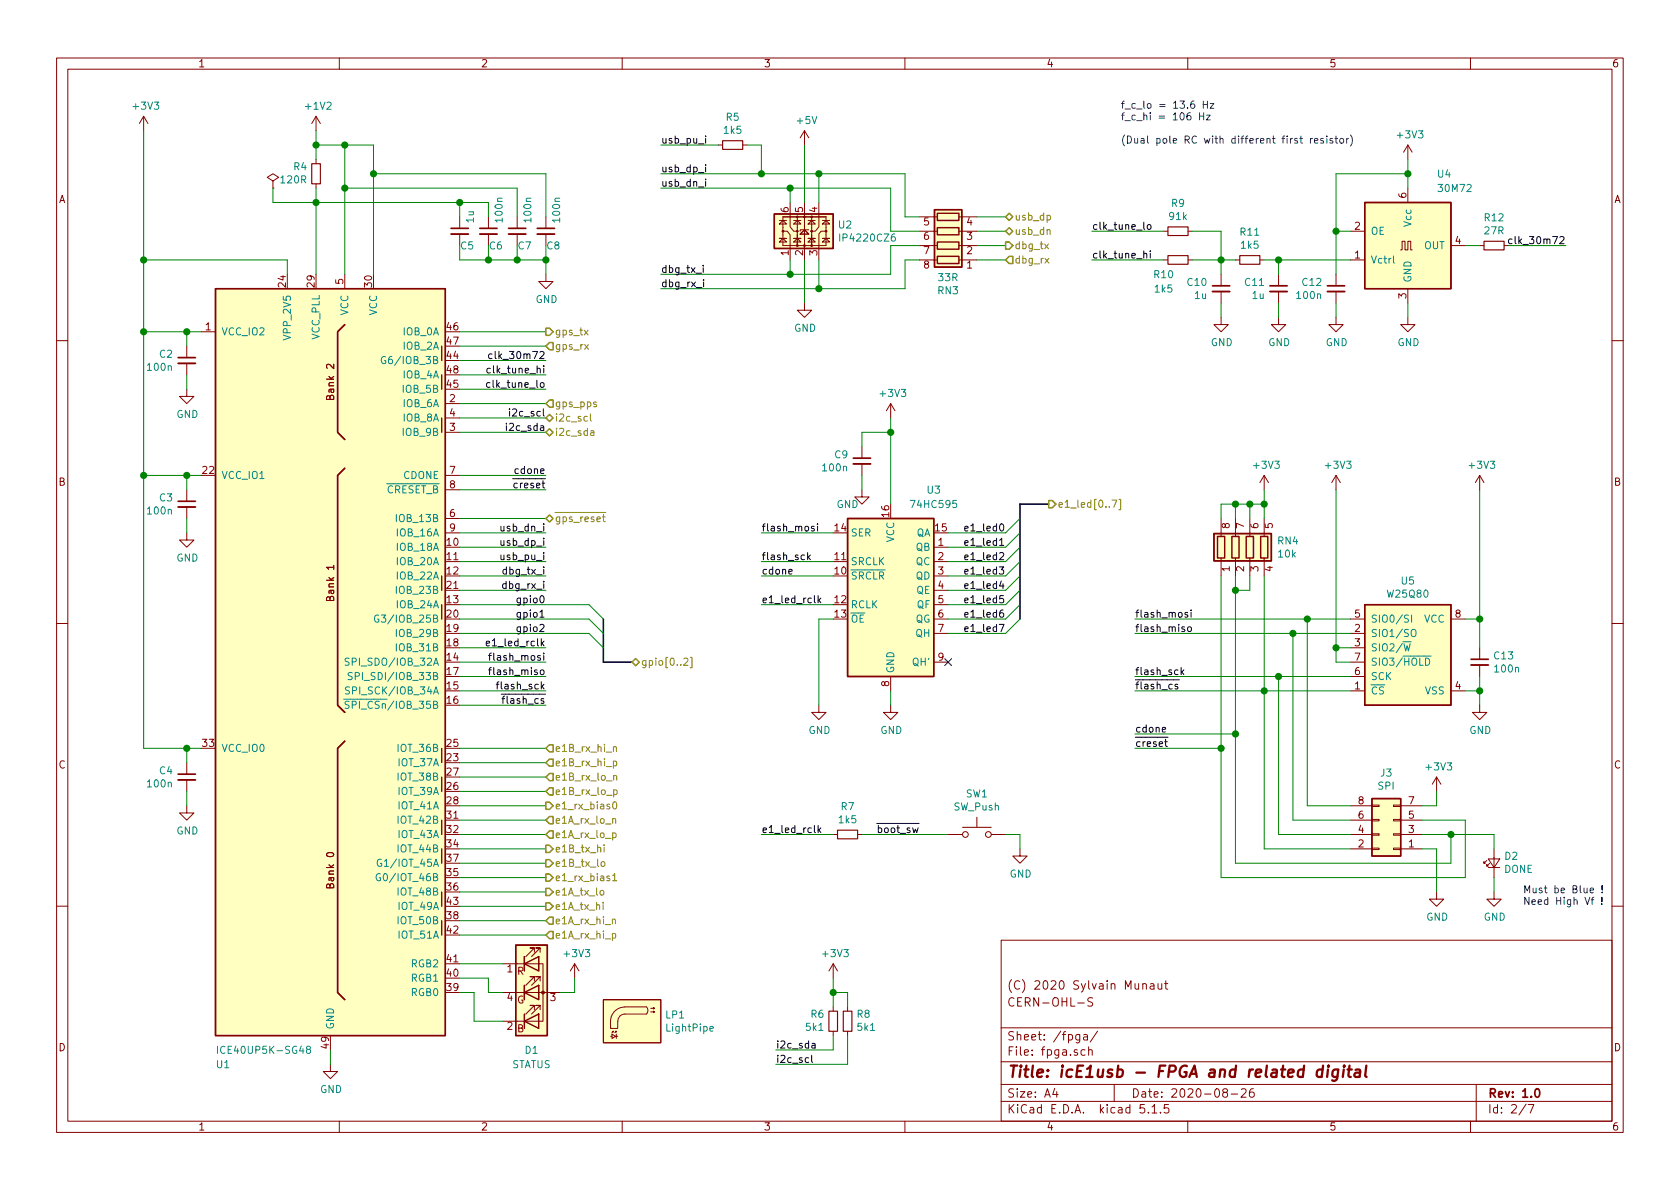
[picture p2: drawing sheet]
EESchema Schematic File Version 4
EELAYER 30 0
EELAYER END
$Descr A4 11693 8268
encoding utf-8
Sheet 2 7
Title "icE1usb - FPGA and related digital"
Date "2020-08-26"
Rev "1.0"
Comp ""
Comment1 "CERN-OHL-S"
Comment2 "(C) 2020 Sylvain Munaut"
Comment3 ""
Comment4 ""
$EndDescr
$Comp
L power:GND #PWR014
U 1 1
P 2300 7400
F 0 "#PWR014" H 2300 7150 50  0001 C CNN
F 1 "GND" H 2305 7227 50  0000 C CNN
F 2 "" H 2300 7400 50  0001 C CNN
F 3 "" H 2300 7400 50  0001 C CNN
	1    2300 7400
	1    0    0    -1  
$EndComp
$Comp
L s47-chips:ICE40UP5K-SG48 U1
U 1 1
P 2300 4600
F 0 "U1" H 1500 1800 50  0000 L CNN
F 1 "ICE40UP5K-SG48" H 1500 1900 50  0000 L CNN
F 2 "Package_DFN_QFN:QFN-48-1EP_7x7mm_P0.5mm_EP5.3x5.3mm" H 2300 1550 50  0001 C CNN
F 3 "" H 2600 6100 50  0001 C CNN
	1    2300 4600
	1    0    0    -1  
$EndComp
Wire Wire Line
	2300 7400 2300 7300
$Comp
L s47-chips:SPI_FLASH_8P U5
U 1 1
P 9800 4500
F 0 "U5" H 9800 4967 50  0000 C CNN
F 1 "W25Q80" H 9800 4876 50  0000 C CNN
F 2 "Package_SO:SOIC-8_3.9x4.9mm_P1.27mm" H 9800 4500 50  0001 C CNN
F 3 "" H 9800 4500 50  0001 C CNN
F 4 "W25Q80DVSNIG" H 9800 4500 50  0001 C CNN "MPN"
	1    9800 4500
	1    0    0    -1  
$EndComp
$Comp
L s47-device:LED_RBAG D?
U 1 1
P 3700 6900
AR Path="/5F27ACE7" Ref="D?"  Part="1" 
AR Path="/5F1321E5/5F27ACE7" Ref="D1"  Part="1" 
F 0 "D1" H 3700 6500 50  0000 C CNN
F 1 "STATUS" H 3700 6400 50  0000 C CNN
F 2 "s47-device:LED_RGB_2020" H 3700 6850 50  0001 C CNN
F 3 "~" H 3700 6850 50  0001 C CNN
	1    3700 6900
	1    0    0    -1  
$EndComp
$Comp
L s47-misc:LightPipe LP?
U 1 1
P 4400 7100
AR Path="/5F27BDD2" Ref="LP?"  Part="1" 
AR Path="/5F1321E5/5F27BDD2" Ref="LP1"  Part="1" 
F 0 "LP1" H 4628 7146 50  0000 L CNN
F 1 "LightPipe" H 4628 7055 50  0000 L CNN
F 2 "s47-misc:LUMEX_LPF-C011303S" H 4400 7100 50  0001 C CNN
F 3 "" H 4400 7100 50  0001 C CNN
	1    4400 7100
	1    0    0    -1  
$EndComp
$Comp
L Switch:SW_Push SW?
U 1 1
P 6800 5800
AR Path="/5F27D351" Ref="SW?"  Part="1" 
AR Path="/5F1321E5/5F27D351" Ref="SW1"  Part="1" 
F 0 "SW1" H 6800 6085 50  0000 C CNN
F 1 "SW_Push" H 6800 5994 50  0000 C CNN
F 2 "s47-misc:SW_HYP_1TS003B" H 6800 6000 50  0001 C CNN
F 3 "~" H 6800 6000 50  0001 C CNN
	1    6800 5800
	-1   0    0    -1  
$EndComp
$Comp
L s47-device:VCXO_6_TUNE_OE U?
U 1 1
P 9800 1700
AR Path="/5F27DF04" Ref="U?"  Part="1" 
AR Path="/5F1321E5/5F27DF04" Ref="U4"  Part="1" 
F 0 "U4" H 10000 2200 50  0000 L CNN
F 1 "30M72" H 10000 2100 50  0000 L CNN
F 2 "s47-misc:Oscillator_SMD_VCXO-6Pin_7.0x5.0mm_P2.54mm" H 9800 1700 50  0001 C CNN
F 3 "" H 9800 1700 50  0001 C CNN
	1    9800 1700
	1    0    0    -1  
$EndComp
$Comp
L power:+3V3 #PWR016
U 1 1
P 4000 6800
F 0 "#PWR016" H 4000 6650 50  0001 C CNN
F 1 "+3V3" H 4015 6973 50  0000 C CNN
F 2 "" H 4000 6800 50  0001 C CNN
F 3 "" H 4000 6800 50  0001 C CNN
	1    4000 6800
	1    0    0    -1  
$EndComp
Wire Wire Line
	4000 6800 4000 6900
Wire Wire Line
	4000 6900 3900 6900
Wire Wire Line
	3400 6800 3400 6900
Wire Wire Line
	3400 6900 3500 6900
Wire Wire Line
	3200 6900 3300 6900
Wire Wire Line
	3300 6900 3300 7100
Wire Wire Line
	3300 7100 3500 7100
$Comp
L power:+3V3 #PWR09
U 1 1
P 1000 900
F 0 "#PWR09" H 1000 750 50  0001 C CNN
F 1 "+3V3" H 1015 1073 50  0000 C CNN
F 2 "" H 1000 900 50  0001 C CNN
F 3 "" H 1000 900 50  0001 C CNN
	1    1000 900 
	1    0    0    -1  
$EndComp
Wire Wire Line
	3200 6700 3500 6700
Wire Wire Line
	3200 6800 3400 6800
$Comp
L power:GND #PWR010
U 1 1
P 1300 2700
F 0 "#PWR010" H 1300 2450 50  0001 C CNN
F 1 "GND" H 1305 2527 50  0000 C CNN
F 2 "" H 1300 2700 50  0001 C CNN
F 3 "" H 1300 2700 50  0001 C CNN
	1    1300 2700
	1    0    0    -1  
$EndComp
Wire Wire Line
	1300 2600 1300 2700
$Comp
L Device:C_Small C3
U 1 1
P 1300 3500
F 0 "C3" H 1392 3546 50  0000 L CNN
F 1 "100n" H 1392 3455 50  0000 L CNN
F 2 "Capacitor_SMD:C_0603_1608Metric" H 1300 3500 50  0001 C CNN
F 3 "~" H 1300 3500 50  0001 C CNN
	1    1300 3500
	-1   0    0    -1  
$EndComp
$Comp
L Device:C_Small C4
U 1 1
P 1300 5400
F 0 "C4" H 1392 5446 50  0000 L CNN
F 1 "100n" H 1392 5355 50  0000 L CNN
F 2 "Capacitor_SMD:C_0603_1608Metric" H 1300 5400 50  0001 C CNN
F 3 "~" H 1300 5400 50  0001 C CNN
	1    1300 5400
	-1   0    0    -1  
$EndComp
$Comp
L power:GND #PWR011
U 1 1
P 1300 3700
F 0 "#PWR011" H 1300 3450 50  0001 C CNN
F 1 "GND" H 1305 3527 50  0000 C CNN
F 2 "" H 1300 3700 50  0001 C CNN
F 3 "" H 1300 3700 50  0001 C CNN
	1    1300 3700
	1    0    0    -1  
$EndComp
$Comp
L power:GND #PWR012
U 1 1
P 1300 5600
F 0 "#PWR012" H 1300 5350 50  0001 C CNN
F 1 "GND" H 1305 5427 50  0000 C CNN
F 2 "" H 1300 5600 50  0001 C CNN
F 3 "" H 1300 5600 50  0001 C CNN
	1    1300 5600
	1    0    0    -1  
$EndComp
Wire Wire Line
	1300 5500 1300 5600
Wire Wire Line
	1400 5200 1300 5200
Wire Wire Line
	1300 5200 1300 5300
Wire Wire Line
	1400 3300 1300 3300
Wire Wire Line
	1300 3300 1300 3400
Wire Wire Line
	1300 3600 1300 3700
Wire Wire Line
	1000 5200 1300 5200
Connection ~ 1300 5200
Wire Wire Line
	1000 3300 1300 3300
Connection ~ 1000 3300
Wire Wire Line
	1000 3300 1000 5200
Connection ~ 1300 3300
Wire Wire Line
	1400 2300 1300 2300
Connection ~ 1000 2300
Wire Wire Line
	1000 2300 1000 3300
Wire Wire Line
	1300 2300 1300 2400
Connection ~ 1300 2300
Wire Wire Line
	1300 2300 1000 2300
Wire Wire Line
	2000 1900 2000 1800
Wire Wire Line
	2000 1800 1000 1800
Connection ~ 1000 1800
Wire Wire Line
	1000 1800 1000 2300
$Comp
L power:+1V2 #PWR013
U 1 1
P 2200 900
F 0 "#PWR013" H 2200 750 50  0001 C CNN
F 1 "+1V2" H 2215 1073 50  0000 C CNN
F 2 "" H 2200 900 50  0001 C CNN
F 3 "" H 2200 900 50  0001 C CNN
	1    2200 900 
	1    0    0    -1  
$EndComp
$Comp
L Device:C_Small C5
U 1 1
P 3200 1600
F 0 "C5" H 3200 1500 50  0000 L CNN
F 1 "1u" V 3300 1650 50  0000 L BNN
F 2 "Capacitor_SMD:C_0603_1608Metric" H 3200 1600 50  0001 C CNN
F 3 "~" H 3200 1600 50  0001 C CNN
	1    3200 1600
	1    0    0    -1  
$EndComp
$Comp
L Device:C_Small C6
U 1 1
P 3400 1600
F 0 "C6" H 3400 1500 50  0000 L CNN
F 1 "100n" V 3500 1650 50  0000 L BNN
F 2 "Capacitor_SMD:C_0603_1608Metric" H 3400 1600 50  0001 C CNN
F 3 "~" H 3400 1600 50  0001 C CNN
	1    3400 1600
	1    0    0    -1  
$EndComp
$Comp
L Device:C_Small C7
U 1 1
P 3600 1600
F 0 "C7" H 3600 1500 50  0000 L CNN
F 1 "100n" V 3700 1650 50  0000 L BNN
F 2 "Capacitor_SMD:C_0603_1608Metric" H 3600 1600 50  0001 C CNN
F 3 "~" H 3600 1600 50  0001 C CNN
	1    3600 1600
	1    0    0    -1  
$EndComp
$Comp
L Device:C_Small C8
U 1 1
P 3800 1600
F 0 "C8" H 3800 1500 50  0000 L CNN
F 1 "100n" V 3900 1650 50  0000 L BNN
F 2 "Capacitor_SMD:C_0603_1608Metric" H 3800 1600 50  0001 C CNN
F 3 "~" H 3800 1600 50  0001 C CNN
	1    3800 1600
	1    0    0    -1  
$EndComp
$Comp
L Device:R_Small R4
U 1 1
P 2200 1200
F 0 "R4" H 2142 1154 50  0000 R CNN
F 1 "120R" H 2142 1245 50  0000 R CNN
F 2 "Resistor_SMD:R_0603_1608Metric" H 2200 1200 50  0001 C CNN
F 3 "~" H 2200 1200 50  0001 C CNN
	1    2200 1200
	1    0    0    1   
$EndComp
$Comp
L Device:C_Small C2
U 1 1
P 1300 2500
F 0 "C2" H 1392 2546 50  0000 L CNN
F 1 "100n" H 1392 2455 50  0000 L CNN
F 2 "Capacitor_SMD:C_0603_1608Metric" H 1300 2500 50  0001 C CNN
F 3 "~" H 1300 2500 50  0001 C CNN
	1    1300 2500
	-1   0    0    -1  
$EndComp
$Comp
L power:GND #PWR015
U 1 1
P 3800 1900
F 0 "#PWR015" H 3800 1650 50  0001 C CNN
F 1 "GND" H 3805 1727 50  0000 C CNN
F 2 "" H 3800 1900 50  0001 C CNN
F 3 "" H 3800 1900 50  0001 C CNN
	1    3800 1900
	1    0    0    -1  
$EndComp
Wire Wire Line
	3200 1700 3200 1800
Wire Wire Line
	3200 1800 3400 1800
Wire Wire Line
	3800 1800 3800 1900
Wire Wire Line
	3800 1700 3800 1800
Connection ~ 3800 1800
Wire Wire Line
	3600 1700 3600 1800
Connection ~ 3600 1800
Wire Wire Line
	3600 1800 3800 1800
Wire Wire Line
	3400 1700 3400 1800
Connection ~ 3400 1800
Wire Wire Line
	3400 1800 3600 1800
Wire Wire Line
	3400 1500 3400 1400
Wire Wire Line
	3400 1400 3200 1400
Wire Wire Line
	3200 1400 3200 1500
Wire Wire Line
	2200 1300 2200 1400
Wire Wire Line
	3200 1400 2200 1400
Connection ~ 3200 1400
Connection ~ 2200 1400
Wire Wire Line
	2200 1400 2200 1900
Wire Wire Line
	2200 900  2200 1000
Wire Wire Line
	2200 1000 2400 1000
Wire Wire Line
	2400 1000 2400 1300
Connection ~ 2200 1000
Wire Wire Line
	2200 1000 2200 1100
Wire Wire Line
	2400 1000 2600 1000
Wire Wire Line
	2600 1000 2600 1200
Connection ~ 2400 1000
Wire Wire Line
	3600 1500 3600 1300
Wire Wire Line
	3600 1300 2400 1300
Connection ~ 2400 1300
Wire Wire Line
	2400 1300 2400 1900
Wire Wire Line
	3800 1500 3800 1200
Wire Wire Line
	3800 1200 2600 1200
Connection ~ 2600 1200
Wire Wire Line
	2600 1200 2600 1900
Wire Wire Line
	1000 900  1000 1800
$Comp
L power:GND #PWR031
U 1 1
P 9800 2200
F 0 "#PWR031" H 9800 1950 50  0001 C CNN
F 1 "GND" H 9805 2027 50  0000 C CNN
F 2 "" H 9800 2200 50  0001 C CNN
F 3 "" H 9800 2200 50  0001 C CNN
	1    9800 2200
	1    0    0    -1  
$EndComp
$Comp
L power:+3V3 #PWR030
U 1 1
P 9800 1100
F 0 "#PWR030" H 9800 950 50  0001 C CNN
F 1 "+3V3" H 9815 1273 50  0000 C CNN
F 2 "" H 9800 1100 50  0001 C CNN
F 3 "" H 9800 1100 50  0001 C CNN
	1    9800 1100
	1    0    0    -1  
$EndComp
$Comp
L power:+3V3 #PWR034
U 1 1
P 10300 3400
F 0 "#PWR034" H 10300 3250 50  0001 C CNN
F 1 "+3V3" H 10315 3573 50  0000 C CNN
F 2 "" H 10300 3400 50  0001 C CNN
F 3 "" H 10300 3400 50  0001 C CNN
	1    10300 3400
	1    0    0    -1  
$EndComp
$Comp
L power:GND #PWR035
U 1 1
P 10300 4900
F 0 "#PWR035" H 10300 4650 50  0001 C CNN
F 1 "GND" H 10305 4727 50  0000 C CNN
F 2 "" H 10300 4900 50  0001 C CNN
F 3 "" H 10300 4900 50  0001 C CNN
	1    10300 4900
	1    0    0    -1  
$EndComp
$Comp
L Device:C_Small C13
U 1 1
P 10300 4600
F 0 "C13" H 10392 4646 50  0000 L CNN
F 1 "100n" H 10392 4555 50  0000 L CNN
F 2 "Capacitor_SMD:C_0603_1608Metric" H 10300 4600 50  0001 C CNN
F 3 "~" H 10300 4600 50  0001 C CNN
	1    10300 4600
	1    0    0    -1  
$EndComp
Wire Wire Line
	10200 4300 10300 4300
Connection ~ 10300 4300
Wire Wire Line
	10300 4300 10300 4500
Wire Wire Line
	10200 4800 10300 4800
Wire Wire Line
	10300 4800 10300 4700
Wire Wire Line
	10300 4800 10300 4900
Connection ~ 10300 4800
Wire Wire Line
	9400 4300 9100 4300
Wire Wire Line
	9400 4400 9000 4400
Wire Wire Line
	9400 4700 8900 4700
Wire Wire Line
	9400 4800 8800 4800
$Comp
L Connector_Generic:Conn_02x04_Odd_Even J3
U 1 1
P 9700 5800
F 0 "J3" H 9750 5375 50  0000 C CNN
F 1 "SPI" H 9750 5466 50  0000 C CNN
F 2 "Connector_PinHeader_2.54mm:PinHeader_2x04_P2.54mm_Vertical" H 9700 5800 50  0001 C CNN
F 3 "~" H 9700 5800 50  0001 C CNN
	1    9700 5800
	-1   0    0    1   
$EndComp
$Comp
L power:GND #PWR033
U 1 1
P 10000 6200
F 0 "#PWR033" H 10000 5950 50  0001 C CNN
F 1 "GND" H 10005 6027 50  0000 C CNN
F 2 "" H 10000 6200 50  0001 C CNN
F 3 "" H 10000 6200 50  0001 C CNN
	1    10000 6200
	1    0    0    -1  
$EndComp
$Comp
L power:+3V3 #PWR032
U 1 1
P 10000 5500
F 0 "#PWR032" H 10000 5350 50  0001 C CNN
F 1 "+3V3" H 10015 5673 50  0000 C CNN
F 2 "" H 10000 5500 50  0001 C CNN
F 3 "" H 10000 5500 50  0001 C CNN
	1    10000 5500
	1    0    0    -1  
$EndComp
Wire Wire Line
	10000 5500 10000 5600
Wire Wire Line
	10000 5600 9900 5600
Wire Wire Line
	9900 5900 10000 5900
Wire Wire Line
	10000 5900 10000 6200
$Comp
L s47-chips:IP4220CZ6 U?
U 1 1
P 5600 1600
AR Path="/5F275ED4/5F348D74" Ref="U?"  Part="1" 
AR Path="/5F1321E5/5F348D74" Ref="U2"  Part="1" 
F 0 "U2" H 5830 1646 50  0000 L CNN
F 1 "IP4220CZ6" H 5830 1555 50  0000 L CNN
F 2 "Package_SO:TSOP-6_1.65x3.05mm_P0.95mm" H 5650 1675 50  0001 C CNN
F 3 "https://assets.nexperia.com/documents/data-sheet/IP4220CZ6.pdf" H 5650 1675 50  0001 C CNN
	1    5600 1600
	1    0    0    -1  
$EndComp
$Comp
L power:GND #PWR028
U 1 1
P 9300 2200
F 0 "#PWR028" H 9300 1950 50  0001 C CNN
F 1 "GND" H 9305 2027 50  0000 C CNN
F 2 "" H 9300 2200 50  0001 C CNN
F 3 "" H 9300 2200 50  0001 C CNN
	1    9300 2200
	1    0    0    -1  
$EndComp
$Comp
L Device:C_Small C12
U 1 1
P 9300 2000
F 0 "C12" H 9208 2046 50  0000 R CNN
F 1 "100n" H 9208 1955 50  0000 R CNN
F 2 "Capacitor_SMD:C_0603_1608Metric" H 9300 2000 50  0001 C CNN
F 3 "~" H 9300 2000 50  0001 C CNN
	1    9300 2000
	1    0    0    -1  
$EndComp
Wire Wire Line
	9800 1100 9800 1200
Wire Wire Line
	9800 1200 9300 1200
Wire Wire Line
	9300 1200 9300 1600
Connection ~ 9800 1200
Wire Wire Line
	9800 1200 9800 1300
Wire Wire Line
	9400 1600 9300 1600
Connection ~ 9300 1600
Wire Wire Line
	9300 1600 9300 1900
Wire Wire Line
	9300 2100 9300 2200
Wire Wire Line
	9800 2100 9800 2200
Wire Wire Line
	10900 1700 10500 1700
Text Label 10900 1700 2    50   ~ 0
clk_30m72
$Comp
L Device:C_Small C10
U 1 1
P 8500 2000
F 0 "C10" H 8408 2046 50  0000 R CNN
F 1 "1u" H 8408 1955 50  0000 R CNN
F 2 "Capacitor_SMD:C_0603_1608Metric" H 8500 2000 50  0001 C CNN
F 3 "~" H 8500 2000 50  0001 C CNN
	1    8500 2000
	1    0    0    -1  
$EndComp
$Comp
L Device:C_Small C11
U 1 1
P 8900 2000
F 0 "C11" H 8809 2046 50  0000 R CNN
F 1 "1u" H 8809 1955 50  0000 R CNN
F 2 "Capacitor_SMD:C_0603_1608Metric" H 8900 2000 50  0001 C CNN
F 3 "~" H 8900 2000 50  0001 C CNN
	1    8900 2000
	1    0    0    -1  
$EndComp
$Comp
L Device:R_Small R11
U 1 1
P 8700 1800
F 0 "R11" V 8504 1800 50  0000 C CNN
F 1 "1k5" V 8595 1800 50  0000 C CNN
F 2 "Resistor_SMD:R_0603_1608Metric" H 8700 1800 50  0001 C CNN
F 3 "~" H 8700 1800 50  0001 C CNN
	1    8700 1800
	0    1    1    0   
$EndComp
$Comp
L Device:R_Small R9
U 1 1
P 8200 1600
F 0 "R9" V 8004 1600 50  0000 C CNN
F 1 "91k" V 8095 1600 50  0000 C CNN
F 2 "Resistor_SMD:R_0603_1608Metric" H 8200 1600 50  0001 C CNN
F 3 "~" H 8200 1600 50  0001 C CNN
	1    8200 1600
	0    1    1    0   
$EndComp
$Comp
L Device:R_Small R10
U 1 1
P 8200 1800
F 0 "R10" V 8300 1700 50  0000 C CNN
F 1 "1k5" V 8400 1700 50  0000 C CNN
F 2 "Resistor_SMD:R_0603_1608Metric" H 8200 1800 50  0001 C CNN
F 3 "~" H 8200 1800 50  0001 C CNN
	1    8200 1800
	0    1    1    0   
$EndComp
Text Label 7600 1600 0    50   ~ 0
clk_tune_lo
Text Label 7600 1800 0    50   ~ 0
clk_tune_hi
Wire Wire Line
	9400 1800 8900 1800
Wire Wire Line
	8900 1800 8900 1900
Connection ~ 8900 1800
Wire Wire Line
	8900 1800 8800 1800
Wire Wire Line
	8600 1800 8500 1800
Wire Wire Line
	8500 1800 8500 1900
Connection ~ 8500 1800
Wire Wire Line
	8500 1800 8300 1800
$Comp
L power:GND #PWR027
U 1 1
P 8900 2200
F 0 "#PWR027" H 8900 1950 50  0001 C CNN
F 1 "GND" H 8905 2027 50  0000 C CNN
F 2 "" H 8900 2200 50  0001 C CNN
F 3 "" H 8900 2200 50  0001 C CNN
	1    8900 2200
	1    0    0    -1  
$EndComp
$Comp
L power:GND #PWR025
U 1 1
P 8500 2200
F 0 "#PWR025" H 8500 1950 50  0001 C CNN
F 1 "GND" H 8505 2027 50  0000 C CNN
F 2 "" H 8500 2200 50  0001 C CNN
F 3 "" H 8500 2200 50  0001 C CNN
	1    8500 2200
	1    0    0    -1  
$EndComp
Wire Wire Line
	8500 2100 8500 2200
Wire Wire Line
	8900 2100 8900 2200
Wire Wire Line
	8300 1600 8500 1600
Wire Wire Line
	8500 1600 8500 1800
Wire Wire Line
	8100 1600 7600 1600
Wire Wire Line
	7600 1800 8100 1800
Text HLabel 3800 6300 2    50   Output ~ 0
e1A_tx_hi
Text HLabel 3800 6200 2    50   Output ~ 0
e1A_tx_lo
Text HLabel 3800 5900 2    50   Output ~ 0
e1B_tx_hi
Text HLabel 3800 6000 2    50   Output ~ 0
e1B_tx_lo
Text HLabel 3800 6500 2    50   Input ~ 0
e1A_rx_hi_p
Text HLabel 3800 6400 2    50   Input ~ 0
e1A_rx_hi_n
Text HLabel 3800 5800 2    50   Input ~ 0
e1A_rx_lo_p
Text HLabel 3800 5700 2    50   Input ~ 0
e1A_rx_lo_n
Text HLabel 3800 5300 2    50   Input ~ 0
e1B_rx_hi_p
Text HLabel 3800 5200 2    50   Input ~ 0
e1B_rx_hi_n
Text HLabel 3800 5500 2    50   Input ~ 0
e1B_rx_lo_p
Text HLabel 3800 5400 2    50   Input ~ 0
e1B_rx_lo_n
Text HLabel 3800 5600 2    50   Output ~ 0
e1_rx_bias0
Text HLabel 3800 6100 2    50   Output ~ 0
e1_rx_bias1
Wire Wire Line
	3200 4600 3800 4600
Wire Wire Line
	3200 4700 3800 4700
Wire Wire Line
	3200 4800 3800 4800
Wire Wire Line
	3200 4900 3800 4900
Text Label 3800 4600 2    50   ~ 0
flash_mosi
Text Label 3800 4700 2    50   ~ 0
flash_miso
Text Label 3800 4800 2    50   ~ 0
flash_sck
Text Label 3800 4900 2    50   ~ 0
~flash_cs
$Comp
L Device:R_Pack04 RN4
U 1 1
P 8700 3800
F 0 "RN4" H 8888 3846 50  0000 L CNN
F 1 "10k" H 8888 3755 50  0000 L CNN
F 2 "Resistor_SMD:R_Array_Convex_4x0603" V 8975 3800 50  0001 C CNN
F 3 "~" H 8700 3800 50  0001 C CNN
	1    8700 3800
	1    0    0    -1  
$EndComp
Text Label 3800 2500 2    50   ~ 0
clk_30m72
$Comp
L Device:R_Small R12
U 1 1
P 10400 1700
F 0 "R12" V 10204 1700 50  0000 C CNN
F 1 "27R" V 10295 1700 50  0000 C CNN
F 2 "Resistor_SMD:R_0603_1608Metric" H 10400 1700 50  0001 C CNN
F 3 "~" H 10400 1700 50  0001 C CNN
	1    10400 1700
	0    1    1    0   
$EndComp
Wire Wire Line
	10300 1700 10200 1700
Text Label 7900 4300 0    50   ~ 0
flash_mosi
Text Label 7900 4400 0    50   ~ 0
flash_miso
Text Label 7900 4700 0    50   ~ 0
flash_sck
$Comp
L power:+3V3 #PWR029
U 1 1
P 9300 3400
F 0 "#PWR029" H 9300 3250 50  0001 C CNN
F 1 "+3V3" H 9315 3573 50  0000 C CNN
F 2 "" H 9300 3400 50  0001 C CNN
F 3 "" H 9300 3400 50  0001 C CNN
	1    9300 3400
	1    0    0    -1  
$EndComp
Wire Wire Line
	9300 4600 9400 4600
Wire Wire Line
	9400 4500 9300 4500
Connection ~ 9300 4500
Wire Wire Line
	9300 4500 9300 4600
Text Label 7900 4800 0    50   ~ 0
~flash_cs
Wire Wire Line
	9400 5600 9100 5600
Wire Wire Line
	9100 5600 9100 4300
Wire Wire Line
	9100 4300 7900 4300
Wire Wire Line
	9400 5700 9000 5700
Wire Wire Line
	9000 5700 9000 4400
Connection ~ 9000 4400
Wire Wire Line
	9000 4400 7900 4400
Wire Wire Line
	9400 5800 8900 5800
Wire Wire Line
	8900 5800 8900 4700
Connection ~ 8900 4700
Wire Wire Line
	8900 4700 7900 4700
Wire Wire Line
	9400 5900 8800 5900
Wire Wire Line
	8800 5900 8800 4800
Connection ~ 8800 4800
Wire Wire Line
	8800 4800 7900 4800
Wire Wire Line
	8800 4000 8800 4800
Wire Wire Line
	8500 3600 8500 3500
Wire Wire Line
	8500 3500 8600 3500
Wire Wire Line
	8800 3500 8800 3600
Wire Wire Line
	8700 3500 8700 3600
Connection ~ 8700 3500
Wire Wire Line
	8700 3500 8800 3500
Wire Wire Line
	8600 3500 8600 3600
Connection ~ 8600 3500
Wire Wire Line
	8600 3500 8700 3500
$Comp
L power:+3V3 #PWR026
U 1 1
P 8800 3400
F 0 "#PWR026" H 8800 3250 50  0001 C CNN
F 1 "+3V3" H 8815 3573 50  0000 C CNN
F 2 "" H 8800 3400 50  0001 C CNN
F 3 "" H 8800 3400 50  0001 C CNN
	1    8800 3400
	1    0    0    -1  
$EndComp
Wire Wire Line
	8800 3400 8800 3500
Connection ~ 8800 3500
Wire Wire Line
	10300 3400 10300 4300
Wire Wire Line
	9300 3400 9300 4500
Wire Wire Line
	7900 5100 8600 5100
Wire Wire Line
	8600 5100 8600 6000
Wire Wire Line
	8600 6000 10100 6000
Wire Wire Line
	10100 6000 10100 5800
Wire Wire Line
	10100 5800 9900 5800
Wire Wire Line
	7900 5200 8500 5200
Wire Wire Line
	8500 5200 8500 6100
Wire Wire Line
	8500 6100 10200 6100
Wire Wire Line
	10200 6100 10200 5700
Wire Wire Line
	10200 5700 9900 5700
Text Label 7900 5100 0    50   ~ 0
cdone
Text Label 7900 5200 0    50   ~ 0
~creset
Wire Wire Line
	3200 3300 3800 3300
Wire Wire Line
	3200 3400 3800 3400
Text Label 3800 3300 2    50   ~ 0
cdone
Text Label 3800 3400 2    50   ~ 0
~creset
$Comp
L Device:LED_Small D2
U 1 1
P 10400 6000
F 0 "D2" V 10446 5932 50  0000 R CNN
F 1 "DONE" V 10355 5932 50  0000 R CNN
F 2 "LED_SMD:LED_0603_1608Metric" V 10400 6000 50  0001 C CNN
F 3 "~" V 10400 6000 50  0001 C CNN
	1    10400 6000
	0    -1   -1   0   
$EndComp
Wire Wire Line
	8500 4000 8500 5200
Connection ~ 8500 5200
Wire Wire Line
	8600 4000 8600 4100
Connection ~ 8600 5100
Connection ~ 9100 4300
Wire Wire Line
	8700 4000 8700 4100
Wire Wire Line
	8700 4100 8600 4100
Connection ~ 8600 4100
Wire Wire Line
	8600 4100 8600 5100
$Comp
L power:GND #PWR036
U 1 1
P 10400 6200
F 0 "#PWR036" H 10400 5950 50  0001 C CNN
F 1 "GND" H 10405 6027 50  0000 C CNN
F 2 "" H 10400 6200 50  0001 C CNN
F 3 "" H 10400 6200 50  0001 C CNN
	1    10400 6200
	1    0    0    -1  
$EndComp
Wire Wire Line
	10400 5900 10400 5800
Wire Wire Line
	10400 5800 10100 5800
Connection ~ 10100 5800
Wire Wire Line
	10400 6100 10400 6200
$Comp
L power:GND #PWR024
U 1 1
P 7100 5900
F 0 "#PWR024" H 7100 5650 50  0001 C CNN
F 1 "GND" H 7105 5727 50  0000 C CNN
F 2 "" H 7100 5900 50  0001 C CNN
F 3 "" H 7100 5900 50  0001 C CNN
	1    7100 5900
	1    0    0    -1  
$EndComp
Wire Wire Line
	7000 5800 7100 5800
Wire Wire Line
	7100 5800 7100 5900
Text Label 6100 5800 0    50   ~ 0
~boot_sw
$Comp
L power:GND #PWR018
U 1 1
P 5600 2100
F 0 "#PWR018" H 5600 1850 50  0001 C CNN
F 1 "GND" H 5605 1927 50  0000 C CNN
F 2 "" H 5600 2100 50  0001 C CNN
F 3 "" H 5600 2100 50  0001 C CNN
	1    5600 2100
	1    0    0    -1  
$EndComp
Wire Wire Line
	5600 1800 5600 2100
$Comp
L power:+5V #PWR017
U 1 1
P 5600 1000
F 0 "#PWR017" H 5600 850 50  0001 C CNN
F 1 "+5V" H 5615 1173 50  0000 C CNN
F 2 "" H 5600 1000 50  0001 C CNN
F 3 "" H 5600 1000 50  0001 C CNN
	1    5600 1000
	1    0    0    -1  
$EndComp
Wire Wire Line
	5600 1000 5600 1400
$Comp
L Device:R_Pack04 RN3
U 1 1
P 6600 1600
F 0 "RN3" V 6183 1600 50  0000 C CNN
F 1 "33R" V 6274 1600 50  0000 C CNN
F 2 "Resistor_SMD:R_Array_Convex_4x0603" V 6875 1600 50  0001 C CNN
F 3 "~" H 6600 1600 50  0001 C CNN
	1    6600 1600
	0    -1   -1   0   
$EndComp
$Comp
L Device:R_Small R5
U 1 1
P 5100 1000
F 0 "R5" V 4904 1000 50  0000 C CNN
F 1 "1k5" V 4995 1000 50  0000 C CNN
F 2 "Resistor_SMD:R_0603_1608Metric" H 5100 1000 50  0001 C CNN
F 3 "~" H 5100 1000 50  0001 C CNN
	1    5100 1000
	0    1    1    0   
$EndComp
Text HLabel 7000 1700 2    50   Output ~ 0
dbg_tx
Text HLabel 7000 1800 2    50   Input ~ 0
dbg_rx
Text HLabel 7000 1500 2    50   BiDi ~ 0
usb_dp
Text HLabel 7000 1600 2    50   BiDi ~ 0
usb_dn
Text HLabel 7300 3500 2    50   Output ~ 0
e1_led[0..7]
Text HLabel 3800 2800 2    50   Input ~ 0
gps_pps
Text HLabel 3800 3000 2    50   BiDi ~ 0
i2c_sda
Text HLabel 3800 2900 2    50   BiDi ~ 0
i2c_scl
Text HLabel 3800 2400 2    50   Input ~ 0
gps_rx
Text HLabel 3800 2300 2    50   Output ~ 0
gps_tx
Text HLabel 3800 3600 2    50   3State ~ 0
~gps_reset
Wire Wire Line
	3800 2500 3200 2500
Wire Wire Line
	3200 5300 3800 5300
Wire Wire Line
	3800 5200 3200 5200
Wire Wire Line
	3800 5400 3200 5400
Wire Wire Line
	3800 5500 3200 5500
Wire Wire Line
	3800 5700 3200 5700
Wire Wire Line
	3800 5800 3200 5800
Wire Wire Line
	3800 6400 3200 6400
Wire Wire Line
	3800 6500 3200 6500
Text HLabel 4400 4600 2    50   BiDi ~ 0
gpio[0..2]
Text Label 3800 4200 2    50   ~ 0
gpio0
Text Label 3800 4300 2    50   ~ 0
gpio1
Text Label 3800 4400 2    50   ~ 0
gpio2
Text Label 7000 3700 2    50   ~ 0
e1_led0
Text Label 7000 3800 2    50   ~ 0
e1_led1
Text Label 7000 3900 2    50   ~ 0
e1_led2
Wire Wire Line
	7000 1500 6800 1500
Wire Wire Line
	7000 1600 6800 1600
Wire Wire Line
	7000 1700 6800 1700
Wire Wire Line
	6800 1800 7000 1800
Wire Wire Line
	6200 1300 6200 1600
Wire Wire Line
	6200 1600 6400 1600
Wire Wire Line
	6400 1500 6300 1500
Wire Wire Line
	6300 1500 6300 1200
Wire Wire Line
	6300 1200 5700 1200
Wire Wire Line
	5500 1400 5500 1300
Connection ~ 5500 1300
Wire Wire Line
	5500 1300 6200 1300
Wire Wire Line
	5700 1400 5700 1200
Connection ~ 5700 1200
Wire Wire Line
	6200 1900 6200 1700
Wire Wire Line
	6200 1700 6400 1700
Wire Wire Line
	6400 1800 6300 1800
Wire Wire Line
	6300 1800 6300 2000
Wire Wire Line
	6300 2000 5700 2000
Wire Wire Line
	5500 1800 5500 1900
Connection ~ 5500 1900
Wire Wire Line
	5500 1900 6200 1900
Wire Wire Line
	5700 1800 5700 2000
Connection ~ 5700 2000
Wire Wire Line
	5200 1000 5300 1000
Wire Wire Line
	5000 1000 4600 1000
Wire Wire Line
	4600 1900 5500 1900
Wire Wire Line
	4600 2000 5700 2000
Text Label 4600 1000 0    50   ~ 0
usb_pu_i
Text Label 4600 1200 0    50   ~ 0
usb_dp_i
Text Label 4600 1300 0    50   ~ 0
usb_dn_i
Text Label 4600 1900 0    50   ~ 0
dbg_tx_i
Text Label 4600 2000 0    50   ~ 0
dbg_rx_i
Text Label 3800 4100 2    50   ~ 0
dbg_rx_i
Text Label 3800 4000 2    50   ~ 0
dbg_tx_i
Text Label 3800 3700 2    50   ~ 0
usb_dn_i
Text Label 3800 3800 2    50   ~ 0
usb_dp_i
Text Label 3800 3900 2    50   ~ 0
usb_pu_i
Wire Wire Line
	3200 5600 3800 5600
Wire Wire Line
	3200 5900 3800 5900
Wire Wire Line
	3200 6000 3800 6000
Wire Wire Line
	3200 6100 3800 6100
Wire Wire Line
	3200 6200 3800 6200
Wire Wire Line
	3200 6300 3800 6300
Wire Wire Line
	3200 3600 3800 3600
Wire Wire Line
	3200 3700 3800 3700
Wire Wire Line
	3200 3800 3800 3800
Wire Wire Line
	3200 3900 3800 3900
Wire Wire Line
	3200 4000 3800 4000
Wire Wire Line
	3200 4100 3800 4100
Wire Wire Line
	3200 4500 3800 4500
Wire Wire Line
	3200 3000 3800 3000
Wire Wire Line
	3200 2900 3800 2900
Wire Wire Line
	3200 2800 3800 2800
Wire Wire Line
	3200 2700 3800 2700
Wire Wire Line
	3200 2600 3800 2600
Wire Wire Line
	3200 2400 3800 2400
Wire Wire Line
	3200 2300 3800 2300
$Comp
L 74xx:74HC595 U3
U 1 1
P 6200 4100
F 0 "U3" H 6500 4800 50  0000 C CNN
F 1 "74HC595" H 6500 4700 50  0000 C CNN
F 2 "Package_SO:TSSOP-16_4.4x5mm_P0.65mm" H 6200 4100 50  0001 C CNN
F 3 "http://www.ti.com/lit/ds/symlink/sn74hc595.pdf" H 6200 4100 50  0001 C CNN
	1    6200 4100
	1    0    0    -1  
$EndComp
Wire Wire Line
	6600 3700 7000 3700
Wire Wire Line
	6600 3800 7000 3800
Wire Wire Line
	6600 3900 7000 3900
Wire Wire Line
	6600 4000 7000 4000
Wire Wire Line
	6600 4100 7000 4100
Wire Wire Line
	6600 4200 7000 4200
Wire Wire Line
	6600 4300 7000 4300
Wire Wire Line
	6600 4400 7000 4400
NoConn ~ 6600 4600
Text Label 7000 4000 2    50   ~ 0
e1_led3
Text Label 7000 4100 2    50   ~ 0
e1_led4
Text Label 7000 4200 2    50   ~ 0
e1_led5
Text Label 7000 4300 2    50   ~ 0
e1_led6
Text Label 7000 4400 2    50   ~ 0
e1_led7
Entry Wire Line
	7000 3800 7100 3700
Entry Wire Line
	7000 4000 7100 3900
Entry Wire Line
	7000 4100 7100 4000
Entry Wire Line
	7000 4200 7100 4100
Entry Wire Line
	7000 4300 7100 4200
Entry Wire Line
	7000 4400 7100 4300
Entry Wire Line
	7000 3900 7100 3800
Entry Wire Line
	7000 3700 7100 3600
Wire Bus Line
	7100 3500 7300 3500
$Comp
L power:GND #PWR023
U 1 1
P 6200 4900
F 0 "#PWR023" H 6200 4650 50  0001 C CNN
F 1 "GND" H 6205 4727 50  0000 C CNN
F 2 "" H 6200 4900 50  0001 C CNN
F 3 "" H 6200 4900 50  0001 C CNN
	1    6200 4900
	1    0    0    -1  
$EndComp
Wire Wire Line
	6200 4800 6200 4900
$Comp
L power:+3V3 #PWR022
U 1 1
P 6200 2900
F 0 "#PWR022" H 6200 2750 50  0001 C CNN
F 1 "+3V3" H 6215 3073 50  0000 C CNN
F 2 "" H 6200 2900 50  0001 C CNN
F 3 "" H 6200 2900 50  0001 C CNN
	1    6200 2900
	1    0    0    -1  
$EndComp
$Comp
L Device:C_Small C9
U 1 1
P 6000 3200
F 0 "C9" H 5908 3246 50  0000 R CNN
F 1 "100n" H 5908 3155 50  0000 R CNN
F 2 "Capacitor_SMD:C_0603_1608Metric" H 6000 3200 50  0001 C CNN
F 3 "~" H 6000 3200 50  0001 C CNN
	1    6000 3200
	1    0    0    -1  
$EndComp
$Comp
L power:GND #PWR021
U 1 1
P 6000 3400
F 0 "#PWR021" H 6000 3150 50  0001 C CNN
F 1 "GND" H 5900 3300 50  0000 C CNN
F 2 "" H 6000 3400 50  0001 C CNN
F 3 "" H 6000 3400 50  0001 C CNN
	1    6000 3400
	1    0    0    -1  
$EndComp
Wire Wire Line
	6200 2900 6200 3000
Wire Wire Line
	6000 3300 6000 3400
Wire Wire Line
	6000 3100 6000 3000
Wire Wire Line
	6000 3000 6200 3000
Connection ~ 6200 3000
Wire Wire Line
	6200 3000 6200 3500
Wire Wire Line
	5800 3700 5300 3700
Wire Wire Line
	5800 3900 5300 3900
Wire Wire Line
	5800 4000 5300 4000
Wire Wire Line
	5800 4200 5300 4200
$Comp
L power:GND #PWR019
U 1 1
P 5700 4900
F 0 "#PWR019" H 5700 4650 50  0001 C CNN
F 1 "GND" H 5705 4727 50  0000 C CNN
F 2 "" H 5700 4900 50  0001 C CNN
F 3 "" H 5700 4900 50  0001 C CNN
	1    5700 4900
	1    0    0    -1  
$EndComp
Wire Wire Line
	5700 4900 5700 4300
Wire Wire Line
	5700 4300 5800 4300
Text Label 5300 4000 0    50   ~ 0
cdone
Text Label 5300 3700 0    50   ~ 0
flash_mosi
Text Notes 10600 6300 0    50   ~ 0
Must be Blue !\nNeed High Vf !
Text Label 5300 3900 0    50   ~ 0
flash_sck
Text Label 5300 4200 0    50   ~ 0
e1_led_rclk
Text Label 3800 4500 2    50   ~ 0
e1_led_rclk
Wire Wire Line
	4600 1200 5300 1200
Wire Wire Line
	4600 1300 5500 1300
Wire Wire Line
	5300 1000 5300 1200
Connection ~ 5300 1200
Wire Wire Line
	5300 1200 5700 1200
$Comp
L Device:R_Small R6
U 1 1
P 5800 7100
F 0 "R6" H 5742 7054 50  0000 R CNN
F 1 "5k1" H 5742 7145 50  0000 R CNN
F 2 "Resistor_SMD:R_0603_1608Metric" H 5800 7100 50  0001 C CNN
F 3 "~" H 5800 7100 50  0001 C CNN
	1    5800 7100
	1    0    0    1   
$EndComp
$Comp
L Device:R_Small R8
U 1 1
P 5900 7100
F 0 "R8" H 5959 7054 50  0000 L CNN
F 1 "5k1" H 5959 7145 50  0000 L CNN
F 2 "Resistor_SMD:R_0603_1608Metric" H 5900 7100 50  0001 C CNN
F 3 "~" H 5900 7100 50  0001 C CNN
	1    5900 7100
	1    0    0    1   
$EndComp
$Comp
L power:+3V3 #PWR020
U 1 1
P 5800 6800
F 0 "#PWR020" H 5800 6650 50  0001 C CNN
F 1 "+3V3" H 5815 6973 50  0000 C CNN
F 2 "" H 5800 6800 50  0001 C CNN
F 3 "" H 5800 6800 50  0001 C CNN
	1    5800 6800
	1    0    0    -1  
$EndComp
Wire Wire Line
	5800 6800 5800 6900
Wire Wire Line
	5800 6900 5900 6900
Wire Wire Line
	5900 6900 5900 7000
Connection ~ 5800 6900
Wire Wire Line
	5800 6900 5800 7000
Wire Wire Line
	5400 7300 5800 7300
Wire Wire Line
	5800 7300 5800 7200
Wire Wire Line
	5400 7400 5900 7400
Wire Wire Line
	5900 7400 5900 7200
Text Label 5400 7300 0    50   ~ 0
i2c_sda
Text Label 5400 7400 0    50   ~ 0
i2c_scl
Text Label 3800 3000 2    50   ~ 0
i2c_sda
Text Label 3800 2900 2    50   ~ 0
i2c_scl
$Comp
L power:PWR_FLAG #FLG01
U 1 1
P 1900 1300
F 0 "#FLG01" H 1900 1375 50  0001 C CNN
F 1 "PWR_FLAG" H 1900 1473 50  0001 C CNN
F 2 "" H 1900 1300 50  0001 C CNN
F 3 "~" H 1900 1300 50  0001 C CNN
	1    1900 1300
	1    0    0    -1  
$EndComp
Wire Wire Line
	1900 1300 1900 1400
Wire Wire Line
	1900 1400 2200 1400
Text Label 3800 2700 2    50   ~ 0
clk_tune_lo
Text Label 3800 2600 2    50   ~ 0
clk_tune_hi
Text Label 5300 5800 0    50   ~ 0
e1_led_rclk
$Comp
L Device:R_Small R7
U 1 1
P 5900 5800
F 0 "R7" V 5704 5800 50  0000 C CNN
F 1 "1k5" V 5795 5800 50  0000 C CNN
F 2 "Resistor_SMD:R_0603_1608Metric" H 5900 5800 50  0001 C CNN
F 3 "~" H 5900 5800 50  0001 C CNN
	1    5900 5800
	0    -1   1    0   
$EndComp
Wire Wire Line
	6000 5800 6600 5800
Wire Wire Line
	5800 5800 5300 5800
Entry Wire Line
	4100 4300 4200 4400
Entry Wire Line
	4100 4200 4200 4300
Entry Wire Line
	4100 4400 4200 4500
Wire Bus Line
	4200 4600 4400 4600
Wire Wire Line
	3200 4200 4100 4200
Wire Wire Line
	3200 4300 4100 4300
Wire Wire Line
	3200 4400 4100 4400
Text Notes 7800 1000 0    50   ~ 0
f_c_lo = 13.6 Hz\nf_c_hi = 106 Hz\n\n(Dual pole RC with different first resistor)
Wire Bus Line
	4200 4300 4200 4600
Wire Bus Line
	7100 3500 7100 4300
$EndSCHEMATC
